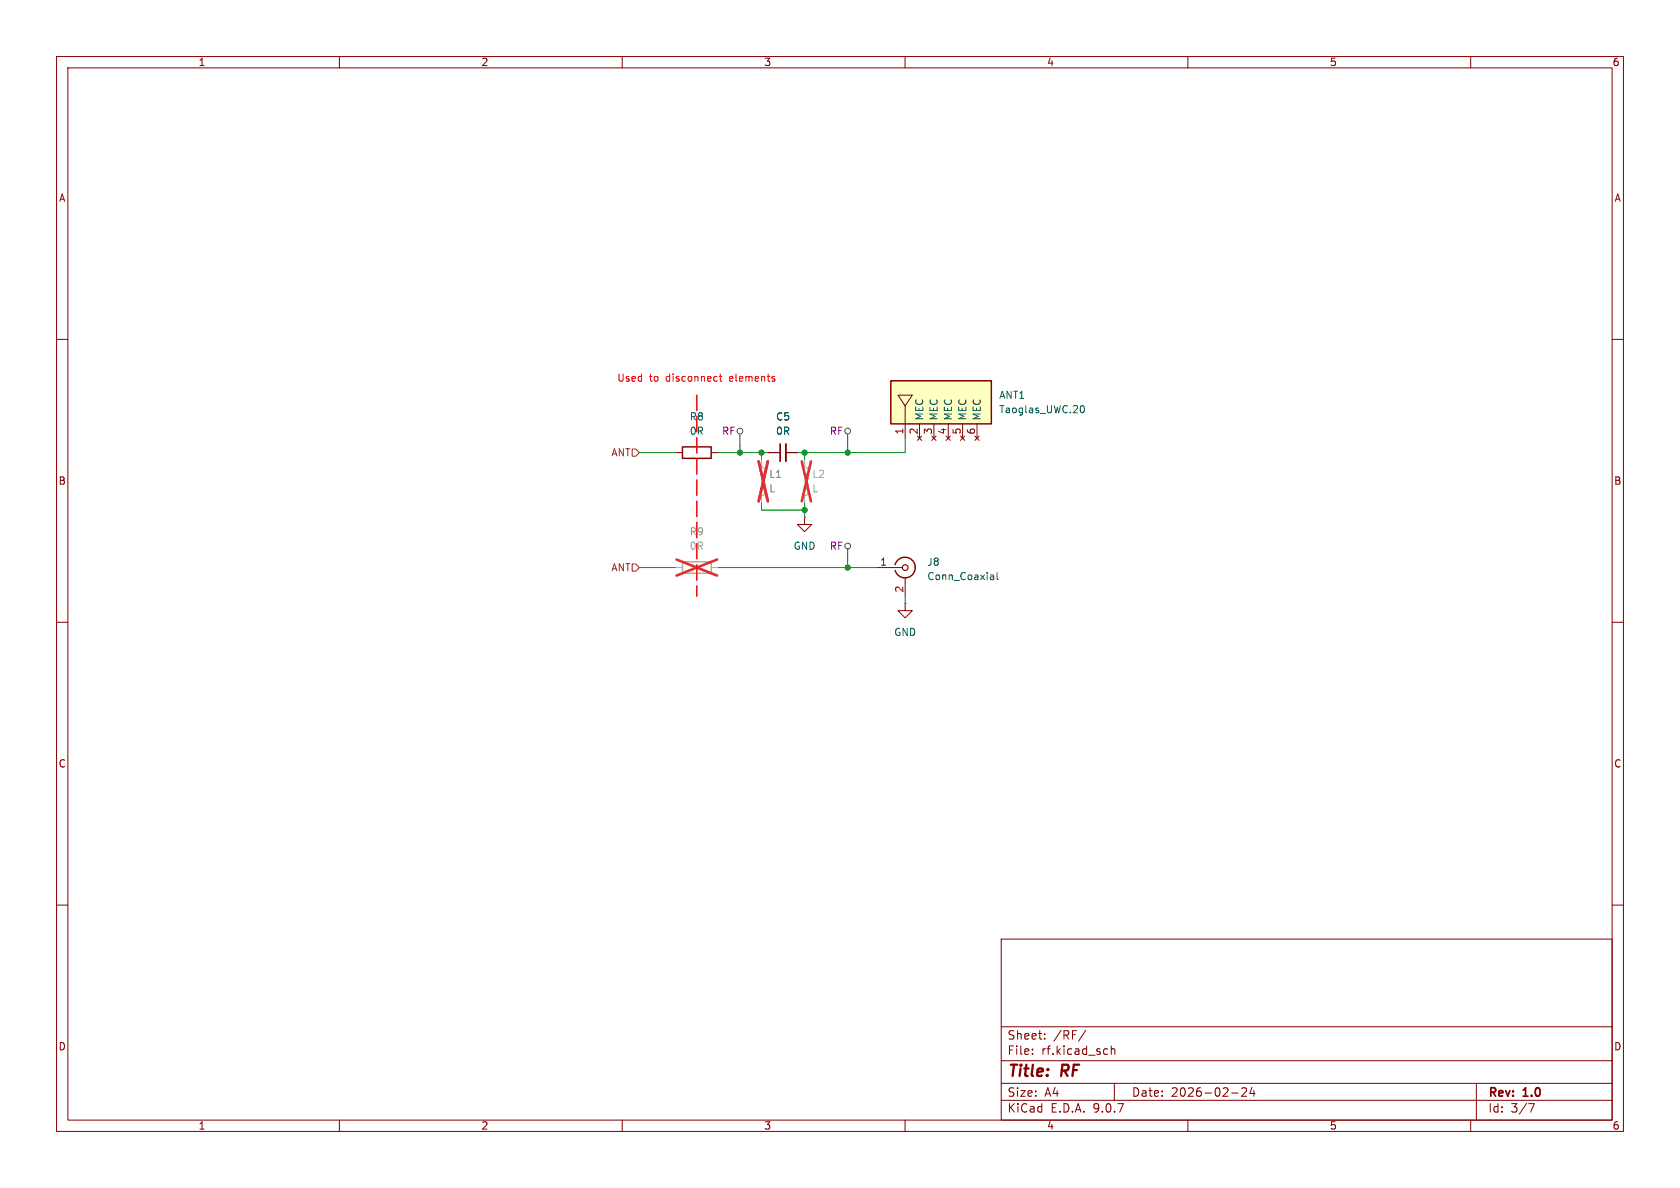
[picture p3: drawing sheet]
<svg xmlns="http://www.w3.org/2000/svg" width="297mm" height="210mm" viewBox="0 0 297 210" stroke-linecap="round" stroke-linejoin="round" font-family="sans-serif">
<g fill="none" stroke="#840000" stroke-width=".18">
<path d="M10 10h277v190h-277zM12 12h273v186h-273zM60 10v2M110 10v2M160 10v2M210 10v2M260 10v2M10 60h2M285 60h2M119.4 80h1.2M125.7 80h1.3M135.9 80h2"/>
<path d="M138.9 80h2.1M142.2 91.4v1.3h1.3l-1.3 1.3-1.2-1.3h1.2M142.2 91.4h.1M10 110h2M154.9 100.3h4.6M160 102.1v3.3M285 110h2M10 160h2M177 166h108v32h-108zM285 160h2M60 198v2M110 198v2"/>
<path d="M160 198v2M177 194.5h108M177 191.5h108M177 187.5h108M177 181.5h108M182.5 186.3v.1M182.5 185.5v.1M184.7 183.6v.1M184.7 182.8v.1M192 182.1l-1.3 2M196.5 184.9v1.5M196.5 185.5l.2-.1 .3 .1 .1 .9"/>
<path d="M197 191.5v3M210 198v2M217.7 193.2h1.2M219.5 192.4l.6-.1 .2 .1 .1 .3-.9 1.1h.9M221.3 192.2l-.3 1.1h.9M221.7 192.8v1M260 198v2M261 191.5v6.5M270.2 195.1h1l-.6 1.5"/>
</g>
<path d="M134.6 81.3v1.3a.64 .64 0 0 1 .7 .6 .64 .64 0 0 1-.7 .6 .64 .64 0 0 1 .7 .7 .64 .64 0 0 1-.7 .6 .64 .64 0 0 1 .7 .6 .64 .64 0 0 1-.7 .7 .64 .64 0 0 1 .7 .6 .64 .64 0 0 1-.7 .6v1.3M142.2 81.3v1.3a.64 .64 0 0 1 .7 .6 .64 .64 0 0 1-.7 .6 .64 .64 0 0 1 .7 .7 .64 .64 0 0 1-.7 .6 .64 .64 0 0 1 .7 .6 .64 .64 0 0 1-.7 .7 .64 .64 0 0 1 .7 .6 .64 .64 0 0 1-.7 .6v1.3" fill="none" stroke="#a1a1a1" stroke-width=".18"/>
<path d="M134.1 81.6l1.6 7M135.7 81.6l-1.6 7M141.7 81.6l1.7 7M143.4 81.6l-1.7 7" fill="none" stroke="#e12e31" stroke-width=".46"/>
<path d="M137.9 78.5v3" fill="none" stroke="#840000" stroke-width=".3"/>
<path d="M138.9 78.5v3" fill="none" stroke="#840000" stroke-width=".33"/>
<path d="M120.6 79h5.1v2h-5.1zM158.2 99.8a1.81 1.81 0 0 1 2.8-1 1.81 1.81 0 0 1 0 3 1.81 1.81 0 0 1-2.7-1" fill="none" stroke="#840000" stroke-width=".25"/>
<circle cx="160" cy="100.3" r=".51" fill="none" stroke="#840000" stroke-width=".2"/>
<path d="M175.2 101.6h.3l.2 .2v.7M175.7 102.4l-.5 .1M175.7 101.9l-.5 .1M176.3 101.2v1.1l.2 .2" fill="none" stroke="#006464" stroke-width=".18"/>
<path d="M157.5 67.3h17.8v7.6h-17.8z" fill="#ffffc2"/>
<g fill="none" stroke="#840000" stroke-width=".18">
<path d="M160 71.8l-1.3-1.9h2.6l-1.3 1.9v5.7M162.2 77.1l.7 .8M162.6 74.9v2.6M162.9 77.1l-.7 .8M164.7 77.1l.8 .8M165.1 74.9v2.6M165.5 77.1l-.8 .8M167.3 77.1l.7 .8M167.6 74.9v2.6M168 77.1l-.7 .8M169.8 77.1l.8 .8M170.2 74.9v2.6"/>
<path d="M170.6 77.1l-.8 .8M172.3 77.1l.8 .8M172.7 74.9v2.6M173.1 77.1l-.8 .8M135.9 80h2M138.9 80h2.1M160 106.7v1.3h1.3l-1.3 1.2-1.3-1.2h1.3M160 106.7h.1"/>
</g>
<path d="M157.5 67.3h17.8v7.6h-17.8z" fill="none" stroke="#840000" stroke-width=".25"/>
<path d="M191 71.9l.3-.2a.68 .68 0 0 1 .4 .6 .68 .68 0 0 1-.4 .7l-.3-.3" fill="none" stroke="#006464" stroke-width=".18"/>
<path d="M120.6 99.3h5.1v2h-5.1z" fill="none" stroke="#a1a1a1" stroke-width=".25"/>
<path d="M134.6 81.3v1.3M134.6 87.6v1.3M119.4 100.3h1.2M125.7 100.3h1.3" fill="none" stroke="#a1a1a1" stroke-width=".18"/>
<path d="M119.6 98.9l7.2 2.8M126.8 98.9l-7.2 2.8M134.1 81.6l1.6 7M135.7 81.6l-1.6 7" fill="none" stroke="#e12e31" stroke-width=".46"/>
<g fill="none" stroke="#484848" stroke-width=".18">
<path d="M130.8 76.7v2M149.9 76.7v2M149.9 97v2.1"/>
<circle cx="130.8" cy="76.2" r=".51"/>
<circle cx="149.9" cy="76.2" r=".51"/>
<circle cx="149.9" cy="96.5" r=".51"/>
</g>
<path d="M111.8 79.4h.6l.6 .6-.6 .6h-.6zM111.8 99.7h.6l.6 .6-.6 .7h-.6z" fill="none" stroke="#725600" stroke-width=".18"/>
<path d="M123.2 69.9v35.5" fill="none" stroke="#f00" stroke-width=".25" stroke-dasharray="2.7 1"/>
<g fill="none" stroke="#009600" stroke-width=".18">
<path d="M130.8 78.7v1.3M149.9 78.7v1.3M160 77.5v2.5h-19M113 80h6.4M127 80h8.9M134.6 80v1.3M134.6 88.9v1.3h7.6M142.2 80v1.3M142.2 88.9v2.5M149.9 99.1v1.2M113 100.3h6.4M127 100.3h27.9"/>
<path d="M160 105.4v1.3"/>
</g>
<path d="M127.2 66.5h.4M127.3 66.1v1.1l.3 .2M136.9 67v.3" fill="none" stroke="#f00" stroke-width=".18"/>
<g fill="#009600" stroke="#009600" stroke-width=".18">
<circle cx="134.6" cy="80" r=".46"/>
<circle cx="130.8" cy="80" r=".46"/>
<circle cx="149.9" cy="100.3" r=".46"/>
<circle cx="149.9" cy="80" r=".46"/>
<circle cx="142.2" cy="80" r=".46"/>
<circle cx="142.2" cy="90.2" r=".46"/>
</g>
<g font-size="2.8" fill="#840000">
<text x="178" y="190.9">Title:</text>
<text x="187.7" y="190.9">RF</text>
</g>
<g font-size="2.1" fill="#840000">
<text x="178" y="184">Sheet:</text>
<text x="186.2" y="184">/RF/</text>
<text x="178" y="186.7">File:</text>
<text x="184.1" y="186.7">rf.kicad_sch</text>
<text x="178" y="196.9">KiCad</text>
<text x="178" y="194.1">Size:</text>
<text x="184.7" y="194.1">A4</text>
<text x="185.7" y="196.9">E.D.A.</text>
<text x="193.3" y="196.9">9.0.7</text>
<text x="200" y="194.1">Date:</text>
<text x="207" y="194.1">2026-02-24</text>
<text x="263" y="194.3">Rev:</text>
<text x="263" y="196.9">Id:</text>
<text x="267.1" y="196.9">3/7</text>
<text x="269.4" y="194.3">1.0</text>
</g>
<g font-size="1.8" fill="#840000">
<text x="35" y="11.9">1</text>
<text x="85" y="11.9">2</text>
<text x="135" y="11.9">3</text>
<text x="185" y="11.9">4</text>
<text x="235" y="11.9">5</text>
<text x="285" y="11.9">6</text>
<text x="10.3" y="35.9">A</text>
<text x="285.3" y="35.9">A</text>
<text x="10.3" y="85.9">B</text>
<text x="285.3" y="85.9">B</text>
<text x="10.3" y="135.9">C</text>
<text x="285.3" y="135.9">C</text>
<text x="10.3" y="185.9">D</text>
<text x="285.3" y="185.9">D</text>
<text x="35" y="199.9">1</text>
<text x="85" y="199.9">2</text>
<text x="135" y="199.9">3</text>
<text x="185" y="199.9">4</text>
<text x="235" y="199.9">5</text>
<text x="285" y="199.9">6</text>
</g>
<g font-size="1.8" fill="#f00">
<text x="109" y="67.7">Used</text>
<text x="114.8" y="67.7">to</text>
<text x="117.8" y="67.7">disconnect</text>
<text x="129.2" y="67.7">elements</text>
</g>
<g font-size="1.8" fill="#006464">
<text x="176.5" y="70.7">ANT1</text>
<text x="121.8" y="74.5">R8</text>
<text x="121.8" y="77.1">0R</text>
<text x="137.1" y="74.5">C5</text>
<text x="137.1" y="77.1">0R</text>
<text x="163.4" y="74.4" transform="rotate(-90 163.4 74.4)">MEC</text>
<text x="166" y="74.4" transform="rotate(-90 166 74.4)">MEC</text>
<text x="168.5" y="74.4" transform="rotate(-90 168.5 74.4)">MEC</text>
<text x="171" y="74.4" transform="rotate(-90 171 74.4)">MEC</text>
<text x="173.6" y="74.4" transform="rotate(-90 173.6 74.4)">MEC</text>
<text x="176.5" y="73.3">Taoglas_UWC.20</text>
<text x="140.2" y="97.4">GND</text>
<text x="163.8" y="100.2">J8</text>
<text x="163.8" y="102.8">Conn_Coaxial</text>
<text x="158" y="112.6">GND</text>
</g>
<g font-size="1.8" fill="#840084">
<text x="127.5" y="77.1">RF</text>
<text x="146.6" y="77.1">RF</text>
<text x="146.6" y="97.4">RF</text>
</g>
<g font-size="1.8" fill="#a90000">
<text x="159.8" y="76.9" transform="rotate(-90 159.8 76.9)">1</text>
<text x="162.3" y="76.9" transform="rotate(-90 162.3 76.9)">2</text>
<text x="164.8" y="76.9" transform="rotate(-90 164.8 76.9)">3</text>
<text x="167.4" y="76.9" transform="rotate(-90 167.4 76.9)">4</text>
<text x="169.9" y="76.9" transform="rotate(-90 169.9 76.9)">5</text>
<text x="172.5" y="76.9" transform="rotate(-90 172.5 76.9)">6</text>
<text x="155.5" y="100.1">1</text>
<text x="159.8" y="104.8" transform="rotate(-90 159.8 104.8)">2</text>
</g>
<g font-size="1.8" fill="#725600">
<text x="108" y="80.9">ANT</text>
<text x="108" y="101.2">ANT</text>
</g>
<g font-size="1.8" fill="#989898">
<text x="135.9" y="87.2">L</text>
<text x="135.9" y="84.7">L1</text>
<text x="143.5" y="87.2">L</text>
<text x="143.5" y="84.7">L2</text>
<text x="121.8" y="94.8">R9</text>
<text x="121.8" y="97.4">0R</text>
</g>
</svg>
